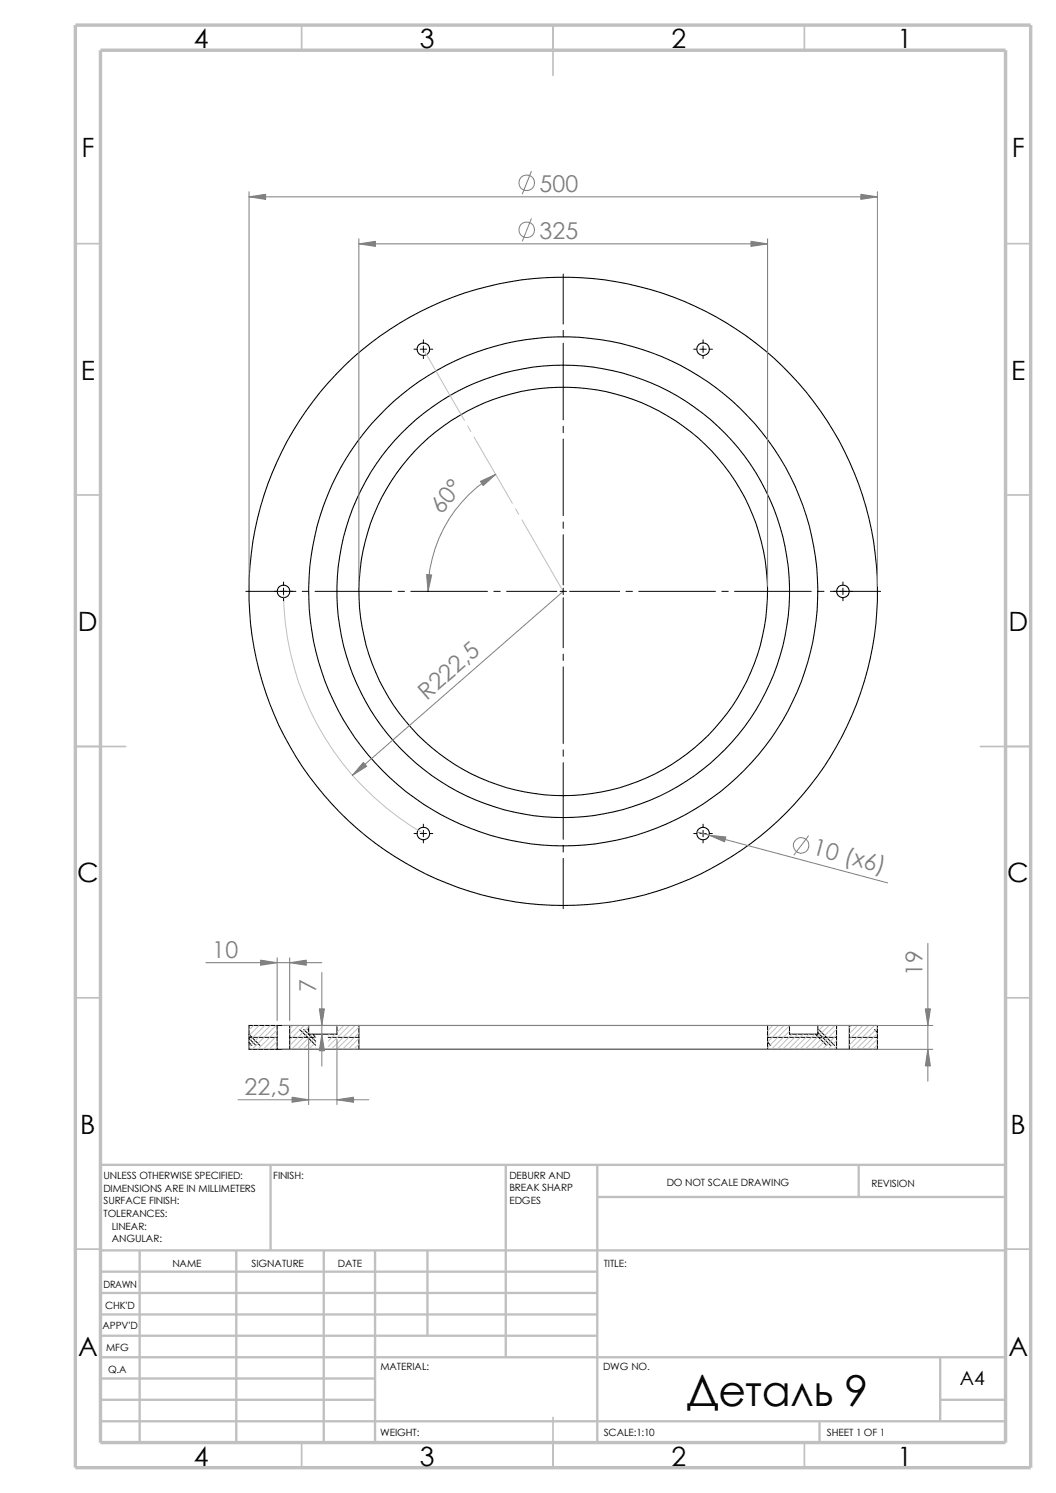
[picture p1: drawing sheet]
<svg xmlns="http://www.w3.org/2000/svg" width="210mm" height="297mm" viewBox="0 0 210 297" stroke-linecap="round" stroke-linejoin="round" font-family="sans-serif">
<g fill="none" stroke="#c0c0c0" stroke-width=".34">
<path d="M60 5v5M110 5v10M160 5v5M15 48.5h5M200 48.5h5M15 98.5h5M200 98.5h5M15 148.5h10M195 148.5h10M15 198.5h5M200 198.5h5M15 248.5h5"/>
<path d="M200 248.5h5M60 287v5M110 282v10M160 287v5"/>
</g>
<g fill="none" stroke="#c0c0c0" stroke-width=".47">
<path d="M53.8 231.7v17.1M100.6 231.7v38.3M118.8 231.7v55.3M118.8 238.1h81.2M170.8 231.7v6.4M200 231.7h-180v55.3M20 253h98.8M20 257.2h98.8M20 248.8h180M27.8 248.8v38.2M47 248.8v38.2M64.4 248.8v38.2"/>
<path d="M74.6 248.8v38.2M85 248.8v16.9M20 270h180M20 274.2h54.6M20 278.5h54.6M20 261.5h98.8M20 265.7h98.8M187 270v12.7M187 278.5h13M20 282.7h180M163 282.7v4.3"/>
</g>
<path d="M15 5h190v287h-190zM20 10h180v277h-180z" fill="none" stroke="#c0c0c0" stroke-width=".68" stroke-linecap="butt"/>
<g fill="none" stroke="#000" stroke-width=".21">
<path d="M55.1 208.7h2.5M55.1 204h2.5M55.1 204h-5.6v4.7h5.6M55.1 204v4.7M57.6 204v4.7M57.6 208.7h13.8M57.6 204h3.8M61.4 204h5.6M61.4 204v1.7h5.6v-1.7M67 204h4.4M71.4 204v4.7M71.4 208.7h81.3"/>
<path d="M71.4 204h81.3M152.7 204v4.7M152.7 208.7h13.7M152.7 204h4.3M157 204h5.6M157 204v1.7h5.6v-1.7M162.6 204h3.8M166.4 204v4.7M166.4 208.7h2.5M166.4 204h2.5M168.9 204h5.6v4.7h-5.6M168.9 204v4.7"/>
<circle cx="84.2" cy="69.5" r="1.24"/>
<circle cx="139.8" cy="69.5" r="1.26"/>
<circle cx="56.4" cy="117.6" r="1.26"/>
<circle cx="112" cy="117.6" r="45"/>
<circle cx="112" cy="117.7" r="40.6"/>
<circle cx="112" cy="117.6" r="50.6"/>
<circle cx="112" cy="117.6" r="62.5"/>
<circle cx="167.6" cy="117.7" r="1.26"/>
<circle cx="84.2" cy="165.8" r="1.26"/>
<circle cx="139.8" cy="165.8" r="1.26"/>
</g>
<g fill="none" stroke="#000" stroke-width=".2">
<path d="M112 54.5v10M82.3 69.5h.6M83.6 69.5h1.2M84.2 67.6v.6M84.2 68.8v1.3M84.2 70.7v.6M85.5 69.5h.6M112 65.7v1.3M112 68.3v15.2M138 69.5h.6M139.2 69.5h1.3M139.8 67.6v.6"/>
<path d="M139.8 68.8v1.3M139.8 70.7v.6M141.1 69.5h.6M112 84.8v1.3M112 87.3v15.3M48.9 117.6h9.9M56.4 115.8v.6M56.4 117v1.3M56.4 118.9v.6M60.1 117.6h1.3M62.7 117.6h15.2M79.2 117.6h1.2"/>
<path d="M81.7 117.6h15.2M98.2 117.6h1.3M100.8 117.6h9.9M111.4 117.6h1.2M112 103.8v1.3M112 106.4v10M112 117v1.3M112 118.9v10M113.3 117.6h9.9M124.5 117.6h1.3M127 117.6h15.3M143.6 117.6h1.2"/>
<path d="M146.1 117.6h15.2M162.6 117.6h1.3M165.1 117.6h10M167.6 115.8v.6M167.6 117v1.3M167.6 118.9v.6M112 130.1v1.3M112 132.7v15.2M112 149.2v1.3M112 151.7v15.3M82.3 165.8h.6M83.6 165.8h1.2"/>
<path d="M84.2 164v.5M84.2 165.2v1.3M84.2 167.1v.6M85.5 165.8h.6M112 168.2v1.3M112 170.8v10M138 165.8h.6M139.2 165.8h1.3M139.8 164v.5M139.8 165.2v1.3M139.8 167.1v.6M141.1 165.8h.6"/>
<path d="M49.5 206.4h5.6M49.5 207.4l.6 .6M49.5 206.6l1.4 1.4M49.5 205.8l2.2 2.2M59.6 204.8l3.2 3.1M60.4 204.8l2.4 2.3M61.2 204.8l.2 .2M62.2 205.7l.6 .7h-5.2M65.3 206.4h6.1M152.7 206.4h13.7M152.7 207.3l.6 .7M162.2 205.7l2.2 2.3"/>
<path d="M162.6 205.4l2.6 2.6M162.8 204.8l3.2 3.2M168.9 206.4h5.6M173.9 204.8l.6 .6"/>
</g>
<g fill="none" stroke="#c0c0c0" stroke-width=".2">
<path d="M84.2 69.5l8.2 14.2M93 84.8l.6 1.1M94.3 87l7.6 13.1M56.4 117.6a55.5 55.5 0 0 0 27.9 48.3M102.5 101.2l.7 1.1M103.8 103.4l8.2 14.2M50.4 204l-.9 .9M51.5 204l-2 2M52.7 204l-3.2 3.1M53.8 204l-4.3 4.3M54.9 204l-4.8 4.7M55.1 204.9l-3.8 3.8"/>
<path d="M55.1 206l-2.7 2.7M55.1 207.1l-1.6 1.6M55.1 208.2l-.4 .5M58.3 204l-.7 .6M59.4 204l-1.8 1.7M60.5 204l-2.9 2.9M61.4 204.3l-3.8 3.7M61.4 205.4l-3.4 3.3M62.1 205.7l-3 3M62.8 206.2l-2.6 2.5M62.8 207.3l-1.4 1.4M62.8 208.5l-.3 .2"/>
<path d="M65.5 205.7l-.2 .3M66.6 205.7l-1.3 1.4M67.2 204l-.2 .3M68.4 204l-1.4 1.4M69.5 204l-4.2 4.2M70.6 204l-4.7 4.7M71.4 204.3l-4.4 4.4M71.4 205.5l-3.3 3.2M71.4 206.6l-2.2 2.1M71.4 207.7l-1 1M153.7 204l-1 1.1M154.8 204l-2.1 2.2"/>
<path d="M155.9 204l-3.2 3.3M157 204l-4.3 4.4M157 205.1l-3.6 3.6M157.5 205.7l-2.9 3M158.7 205.7l-3 3M159.8 205.7l-3 3M160.9 205.7l-3 3M162.1 205.7l-3.1 3M162.6 204h.1M163.8 204l-1.2 1.1M164.9 204l-4.8 4.7M166 204l-4.7 4.7"/>
<path d="M166.4 204.8l-4 3.9M166.4 205.9l-2.9 2.8M166.4 207l-1.8 1.7M166.4 208.2l-.6 .5M169.4 204l-.5 .5M170.5 204l-1.6 1.7M171.6 204l-2.7 2.8M172.8 204l-3.9 3.9M173.9 204l-4.8 4.7M174.5 204.5l-4.2 4.2M174.5 205.6l-3.1 3.1M174.5 206.8l-2 1.9"/>
<path d="M174.5 207.9l-.9 .8"/>
</g>
<g fill="none" stroke="#808080" stroke-width=".2">
<path d="M49.5 38.1v78.5M49.5 39.2h125M105.7 34.1l-1.8 4.5M174.5 38.1v78.5M71.4 47.5v69.1M71.4 48.5h81.3M105.7 43.5l-1.8 4.5M152.7 47.5v69.1M98.6 94.4a26.8 26.8 0 0 0-13.5 23.2M112 117.6l-41.9 36.6M138.6 165.5l37.9 10.1M160.8 166.3l-2.9 3.8"/>
<path d="M40.9 191.5h23.1M55.1 190.5v12.5M57.6 190.5v12.5M64 193.5v18.6M184.5 187.7v27.4M47.3 218.8h26.1M56.1 208.7h129.4M56.1 204h129.4M61.4 206.8v13M67 206.8v13"/>
<circle cx="104.7" cy="36.4" r="1.56"/>
<circle cx="104.7" cy="45.7" r="1.56"/>
<circle cx="159.3" cy="168.2" r="1.56"/>
</g>
<g fill="#808080" stroke="#808080" stroke-width=".2">
<path d="M84.8 114.3l1.1 .1-.8 3.2z"/>
<path d="M95.5 95.8l3.1-1.4-2.5 2.2z"/>
<path d="M72.3 151.7l.6 .7-2.8 1.8z"/>
<path d="M57.6 191.5l3.3-.5v1z"/>
<path d="M51.8 191l3.3 .5-3.3 .5z"/>
<path d="M49.5 39.2l3.3-.5v1z"/>
<path d="M149.4 48l3.3 .5-3.3 .5z"/>
<path d="M171.2 38.7l3.3 .5-3.3 .5z"/>
<path d="M71.4 48.5l3.3-.5v1z"/>
<path d="M141.1 166.2l3.3 .3-.3 1z"/>
<path d="M184 200.7h1l-.5 3.3z"/>
<path d="M184.5 208.7l.5 3.3h-1z"/>
<path d="M63.5 200.7h1l-.5 3.3z"/>
<path d="M64 205.7l.5 3.3h-1z"/>
<path d="M67 218.8l3.3-.5v1z"/>
<path d="M58.1 218.3l3.3 .5-3.3 .5z"/>
</g>
<text font-size="8.5" x="136.6" y="279.7">Деталь 9</text>
<g font-size="5.3">
<text x="38.5" y="9.6">4</text>
<text x="83.5" y="9.6">3</text>
<text x="133.5" y="9.6">2</text>
<text x="178.5" y="9.6">1</text>
<text x="16.2" y="31.3">F</text>
<text x="201.2" y="31.3">F</text>
<text x="16" y="75.6">E</text>
<text x="201.1" y="75.6">E</text>
<text x="15.5" y="125.6">D</text>
<text x="200.6" y="125.6">D</text>
<text x="15.3" y="175.6">C</text>
<text x="200.3" y="175.6">C</text>
<text x="16" y="225.6">B</text>
<text x="201" y="225.6">B</text>
<text x="15.5" y="269.8">A</text>
<text x="200.5" y="269.8">A</text>
<text x="38.5" y="291.6">4</text>
<text x="83.5" y="291.6">3</text>
<text x="133.5" y="291.6">2</text>
<text x="178.5" y="291.6">1</text>
</g>
<g font-size="4.6" fill="#808080">
<text x="107.3" y="38.1">500</text>
<text x="107.3" y="47.5">325</text>
<text x="87.8" y="102.4" transform="rotate(-51 87.8 102.4)">60°</text>
<text x="92.8" y="132.4" transform="rotate(-41 92.8 132.4)">,5</text>
<text x="84.9" y="139.4" transform="rotate(-41 84.9 139.4)">R2</text>
<text x="161.4" y="170" transform="rotate(15 161.4 170)">10 (х6)</text>
<text x="42.2" y="190.6">10</text>
<text x="62.9" y="197.4" transform="rotate(-90 62.9 197.4)">7</text>
<text x="183.4" y="194.1" transform="rotate(-90 183.4 194.1)">19</text>
<text x="48.6" y="217.8">22,5</text>
</g>
<text font-size="3.9" x="190.9" y="275.5">A4</text>
<g font-size="2">
<text x="20.6" y="234.6">UNLESS OTHERWISE SPECIFIED:</text>
<text x="20.6" y="237.1">DIMENSIONS ARE IN MILLIMETERS</text>
<text x="20.6" y="239.6">SURFACE FINISH:</text>
<text x="54.4" y="234.6">FINISH:</text>
<text x="101.3" y="239.5">EDGES</text>
<text x="101.3" y="234.5">DEBURR AND</text>
<text x="101.3" y="237">BREAK SHARP</text>
<text x="132.6" y="236">DO NOT SCALE DRAWING</text>
<text x="173.3" y="236.2">REVISION</text>
<text x="20.6" y="242.1">TOLERANCES:</text>
<text x="22.2" y="244.6">LINEAR:</text>
<text x="22.2" y="247.1">ANGULAR:</text>
<text x="50" y="252">SIGNATURE</text>
<text x="67.2" y="252">DATE</text>
<text x="120.1" y="252">TITLE:</text>
<text x="20.6" y="256.2">DRAWN</text>
<text x="34.3" y="252.1">NAME</text>
<text x="20.9" y="260.4">CHK'D</text>
<text x="20.4" y="264.5">APPV'D</text>
<text x="21.1" y="268.8">MFG</text>
<text x="21.5" y="273.1">Q.A</text>
<text x="75.6" y="272.5">MATERIAL:</text>
<text x="119.9" y="272.5">DWG NO.</text>
<text x="75.6" y="285.6">WEIGHT:</text>
<text x="120.1" y="285.6">SCALE:1:10</text>
<text x="164.5" y="285.6">SHEET 1 OF 1</text>
</g>
</svg>
